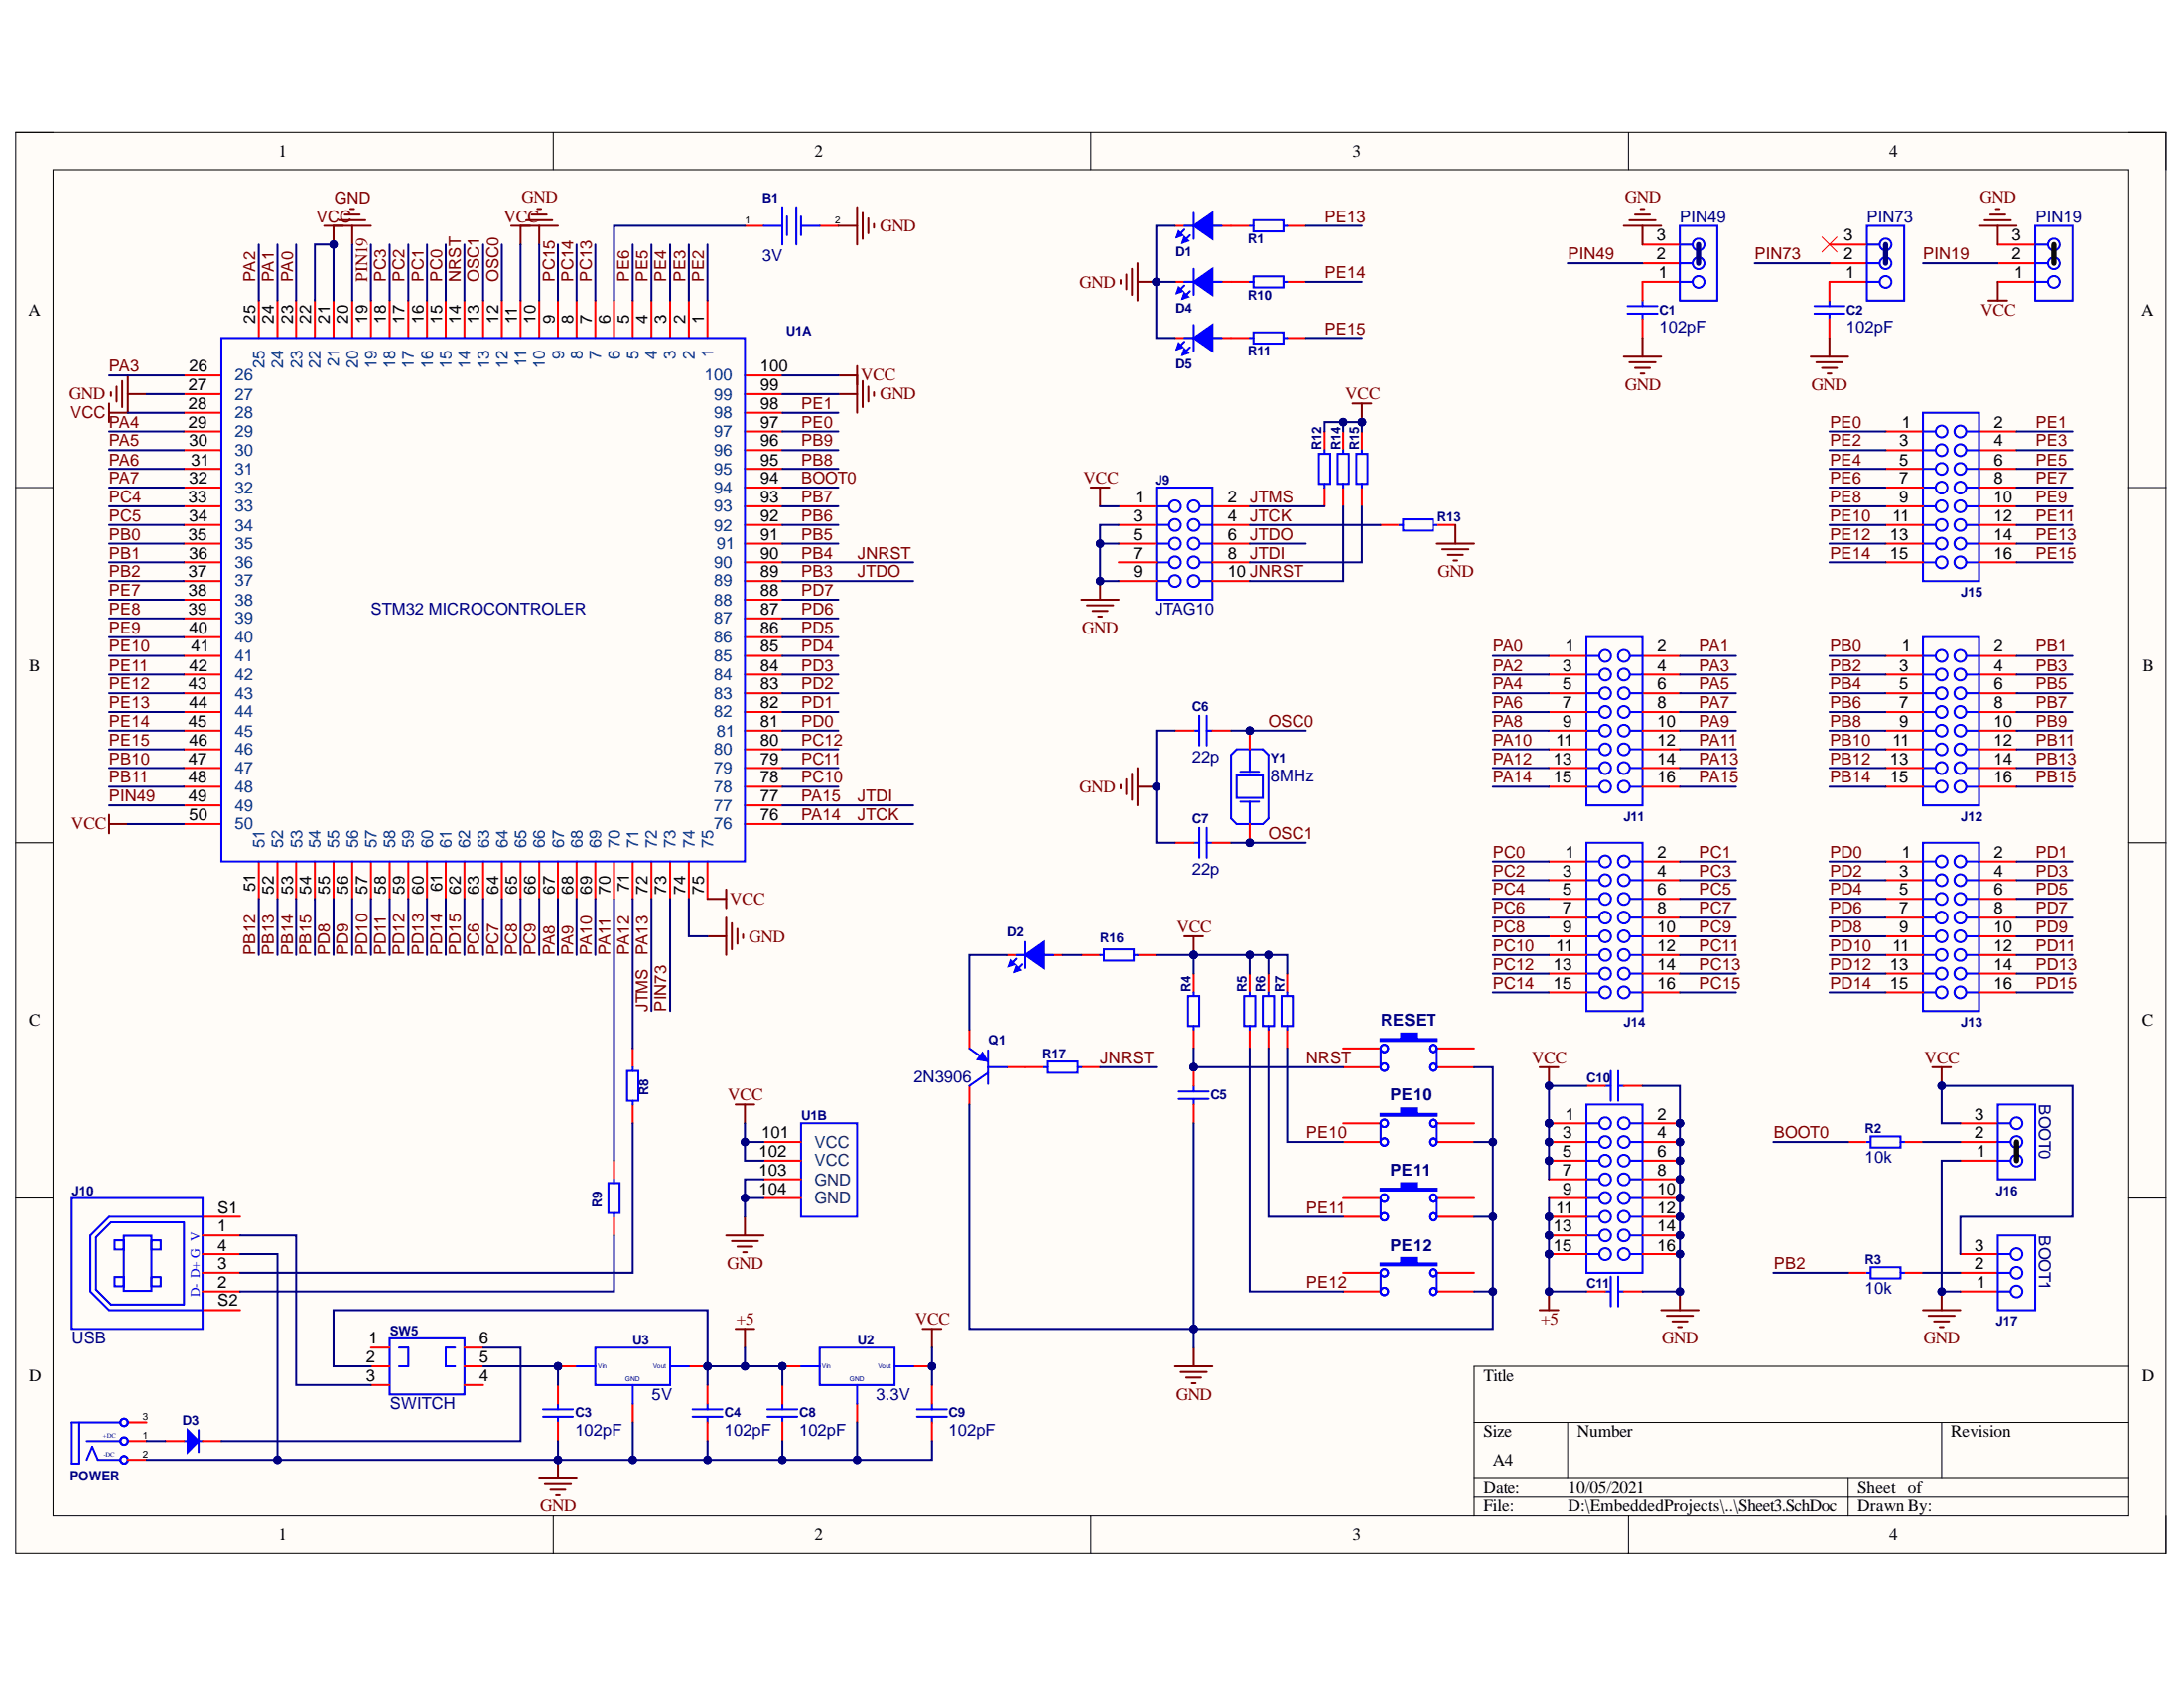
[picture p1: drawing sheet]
# Altium schematic sheet STM32_QFP100_DEVELOPMENT_BOARD.SchDoc
size A4

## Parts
B1  3V  [CR1220]
C1  102pF  [C0805]
C2  102pF  [C0805]
C3  102pF  [C1206]
C4  102pF  [C1206]
C5  104P  [C0805]  (value not drawn)
C6  22p  [C0805]
C7  22p  [C0805]
C8  102pF  [C1206]
C9  102pF  [C1206]
C10  102pF  [C1206]  (value not drawn)
C11  102pF  [C1206]  (value not drawn)
D1  PE13  [L0805RED]  (value not drawn)
D2  LED0805  [L0805RED]  (value not drawn)
D4  PE14  [L0805RED]  (value not drawn)
D5  PE15  [L0805RED]  (value not drawn)
J1  POWER  [Header 8x2 TH Pitch 2.54mm]  (value not drawn)
J3  PIN19  [Header 3x1 TH Pitch 2.54mm]
J5  PIN49  [Header 3x1 TH Pitch 2.54mm]
J6  PIN73  [Header 3x1 TH Pitch 2.54mm]
J9  JTAG10  [IDC_CONNECTOR_10x2.54]
J10  USB  [USB-B-TYPE]
J11  PORTA  [Header 8x2 TH Pitch 2.54mm]  (value not drawn)
J12  PORTB  [Header 8x2 TH Pitch 2.54mm]  (value not drawn)
J13  PORTD  [Header 8x2 TH Pitch 2.54mm]  (value not drawn)
J14  PORTC  [Header 8x2 TH Pitch 2.54mm]  (value not drawn)
J15  PORTE  [Header 8x2 TH Pitch 2.54mm]  (value not drawn)
J16  BOOT0  [Header 3x1 TH Pitch 2.54mm]
J17  BOOT1  [Header 3x1 TH Pitch 2.54mm]
POWER  Connector  [DC_K375A_Power]  (value not drawn)
Q1  2N3906  [SOT23-3]
R1  10k  [R0805]  (value not drawn)
R2  10k  [R0805]
R3  10k  [R0805]
R4  4K7  [R0805]  (value not drawn)
R5  4K7  [R0805]  (value not drawn)
R6  4K7  [R0805]  (value not drawn)
R7  4K7  [R0805]  (value not drawn)
R8  4K7  [R0805]  (value not drawn)
R9  4K7  [R0805]  (value not drawn)
R10  10k  [R0805]  (value not drawn)
R11  10k  [R0805]  (value not drawn)
R12  10k  [R0805]  (value not drawn)
R13  10k  [R0805]  (value not drawn)
R14  10k  [R0805]  (value not drawn)
R15  10k  [R0805]  (value not drawn)
R16  1K  [R0805]  (value not drawn)
R17  4K7  [R0805]  (value not drawn)
SW1  RESET  [BUTTON_HOLE_5.0mm]
SW2  PE10  [BUTTON_HOLE_5.0mm]
SW3  PE11  [BUTTON_HOLE_5.0mm]
SW4  PE12  [BUTTON_HOLE_5.0mm]
SW5  SWITCH  [SWITCH 5.8x5.8 6 PINS]
U1  STM32 MICROCONTROLER  [SOCKET-ADAPTER-OTQ-100-05-12]  (parts A,B of 2)
U2  3.3V  [SOT223-3]
U3  5V  [SOT223-3]
Y1  8MHz  [HC-49S]

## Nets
+5: C8.2 C11.2 J1.9 J1.11 J1.13 J1.15 SW5.2 SW5.4 U2.3
GND: B1.2 C1.1 C2.1 C3.1 C4.1 C5.1 C6.1 C7.1 C8.1 C9.1 C10.1 C11.1 D1.2(K) D4.2(K) D5.2(K) J1.2 J1.4 J1.6 J1.8 J1.10 J1.12 J1.14 J1.16 J3.3 J5.3 J9.3 J9.5 J9.9 J10.4 J16.1 J17.1 POWER.2(DC-) Q1.3(C) R13.1 SW1.4 SW2.4 SW3.4 SW4.4 U1.10 U1.20 U1.27 U1.74 U1.99 U1.103(GND) U1.104(GND) U2.1 U3.1
VCC: C9.2 C10.2 J1.1 J1.3 J1.5 J1.7 J3.1 J9.1 J16.3 J17.3 R4.1 R5.1 R6.1 R7.1 R12.1 R14.1 R15.1 R16.2 U1.11 U1.21 U1.22 U1.28 U1.50 U1.75 U1.100 U1.101(VCC) U1.102(VCC) U2.2
BOOT0: R2.2 U1.94
JNRST: J9.10 J12.5 R14.2 R17.2 U1.90  [also labelled PB4]
JTCK: J9.4 J11.15 R13.2 U1.76  [also labelled PA14]
JTDI: J9.8 J11.16 R15.2 U1.77  [also labelled PA15]
JTDO: J9.6 J12.4 U1.89  [also labelled PB3]
JTMS: J9.2 J11.14 R12.2 U1.72  [also labelled PA13]
NRST: C5.2 R4.2 SW1.2 U1.14
OSC0: C6.2 U1.12 Y1.2
OSC1: C7.2 U1.13 Y1.1
PA0: J11.1 U1.23
PA1: J11.2 U1.24
PA2: J11.3 U1.25
PA3: J11.4 U1.26
PA4: J11.5 U1.29
PA5: J11.6 U1.30
PA6: J11.7 U1.31
PA7: J11.8 U1.32
PA8: J11.9 U1.67
PA9: J11.10 U1.68
PA10: J11.11 U1.69
PA11: J11.12 R9.2 U1.70
PA12: J11.13 R8.2 U1.71
PB0: J12.1 U1.35
PB1: J12.2 U1.36
PB2: J12.3 R3.2 U1.37
PB5: J12.6 U1.91
PB6: J12.7 U1.92
PB7: J12.8 U1.93
PB8: J12.9 U1.95
PB9: J12.10 U1.96
PB10: J12.11 U1.47
PB11: J12.12 U1.48
PB12: J12.13 U1.51
PB13: J12.14 U1.52
PB14: J12.15 U1.53
PB15: J12.16 U1.54
PC0: J14.1 U1.15
PC1: J14.2 U1.16
PC2: J14.3 U1.17
PC3: J14.4 U1.18
PC4: J14.5 U1.33
PC5: J14.6 U1.34
PC6: J14.7 U1.63
PC7: J14.8 U1.64
PC8: J14.9 U1.65
PC9: J14.10 U1.66
PC10: J14.11 U1.78
PC11: J14.12 U1.79
PC12: J14.13 U1.80
PC13: J14.14 U1.7
PC14: J14.15 U1.8
PC15: J14.16 U1.9
PD0: J13.1 U1.81
PD1: J13.2 U1.82
PD2: J13.3 U1.83
PD3: J13.4 U1.84
PD4: J13.5 U1.85
PD5: J13.6 U1.86
PD6: J13.7 U1.87
PD7: J13.8 U1.88
PD8: J13.9 U1.55
PD9: J13.10 U1.56
PD10: J13.11 U1.57
PD11: J13.12 U1.58
PD12: J13.13 U1.59
PD13: J13.14 U1.60
PD14: J13.15 U1.61
PD15: J13.16 U1.62
PE0: J15.1 U1.97
PE1: J15.2 U1.98
PE2: J15.3 U1.1
PE3: J15.4 U1.2
PE4: J15.5 U1.3
PE5: J15.6 U1.4
PE6: J15.7 U1.5
PE7: J15.8 U1.38
PE8: J15.9 U1.39
PE9: J15.10 U1.40
PE10: J15.11 R7.2 SW2.2 U1.41
PE11: J15.12 R6.2 SW3.2 U1.42
PE12: J15.13 R5.2 SW4.2 U1.43
PE13: J15.14 R1.2 U1.44
PE14: J15.15 R10.2 U1.45
PE15: J15.16 R11.2 U1.46
PIN19: J3.2 U1.19
PIN49: J5.2 U1.49
PIN73: J6.2 U1.73
NetB1_1: B1.1 U1.6
NetC1_2: C1.2 J5.1
NetC2_2: C2.2 J6.1
NetC3_2: C3.2 POWER.1(DS+) U3.3
NetC4_2: C4.2 SW5.5 U3.2
NetD1_1: D1.1(A) R1.1
NetD2_1: D2.1(A) R16.1
NetD2_2: D2.2(K) Q1.2(E)
NetD4_1: D4.1(A) R10.1
NetD5_1: D5.1(A) R11.1
NetJ10_1: J10.1 SW5.1
NetJ10_2: J10.2 R9.1
NetJ10_3: J10.3 R8.1
NetJ16_2: J16.2 R2.1
NetJ17_2: J17.2 R3.1
NetQ1_1: Q1.1(B) R17.1

Not connected (* = marked no-connect by the designer): J6 3*; J9 7; J10 S1 S2; POWER 3(T); SW1 1 3; SW2 1 3; SW3 1 3; SW4 1 3; SW5 3 6
